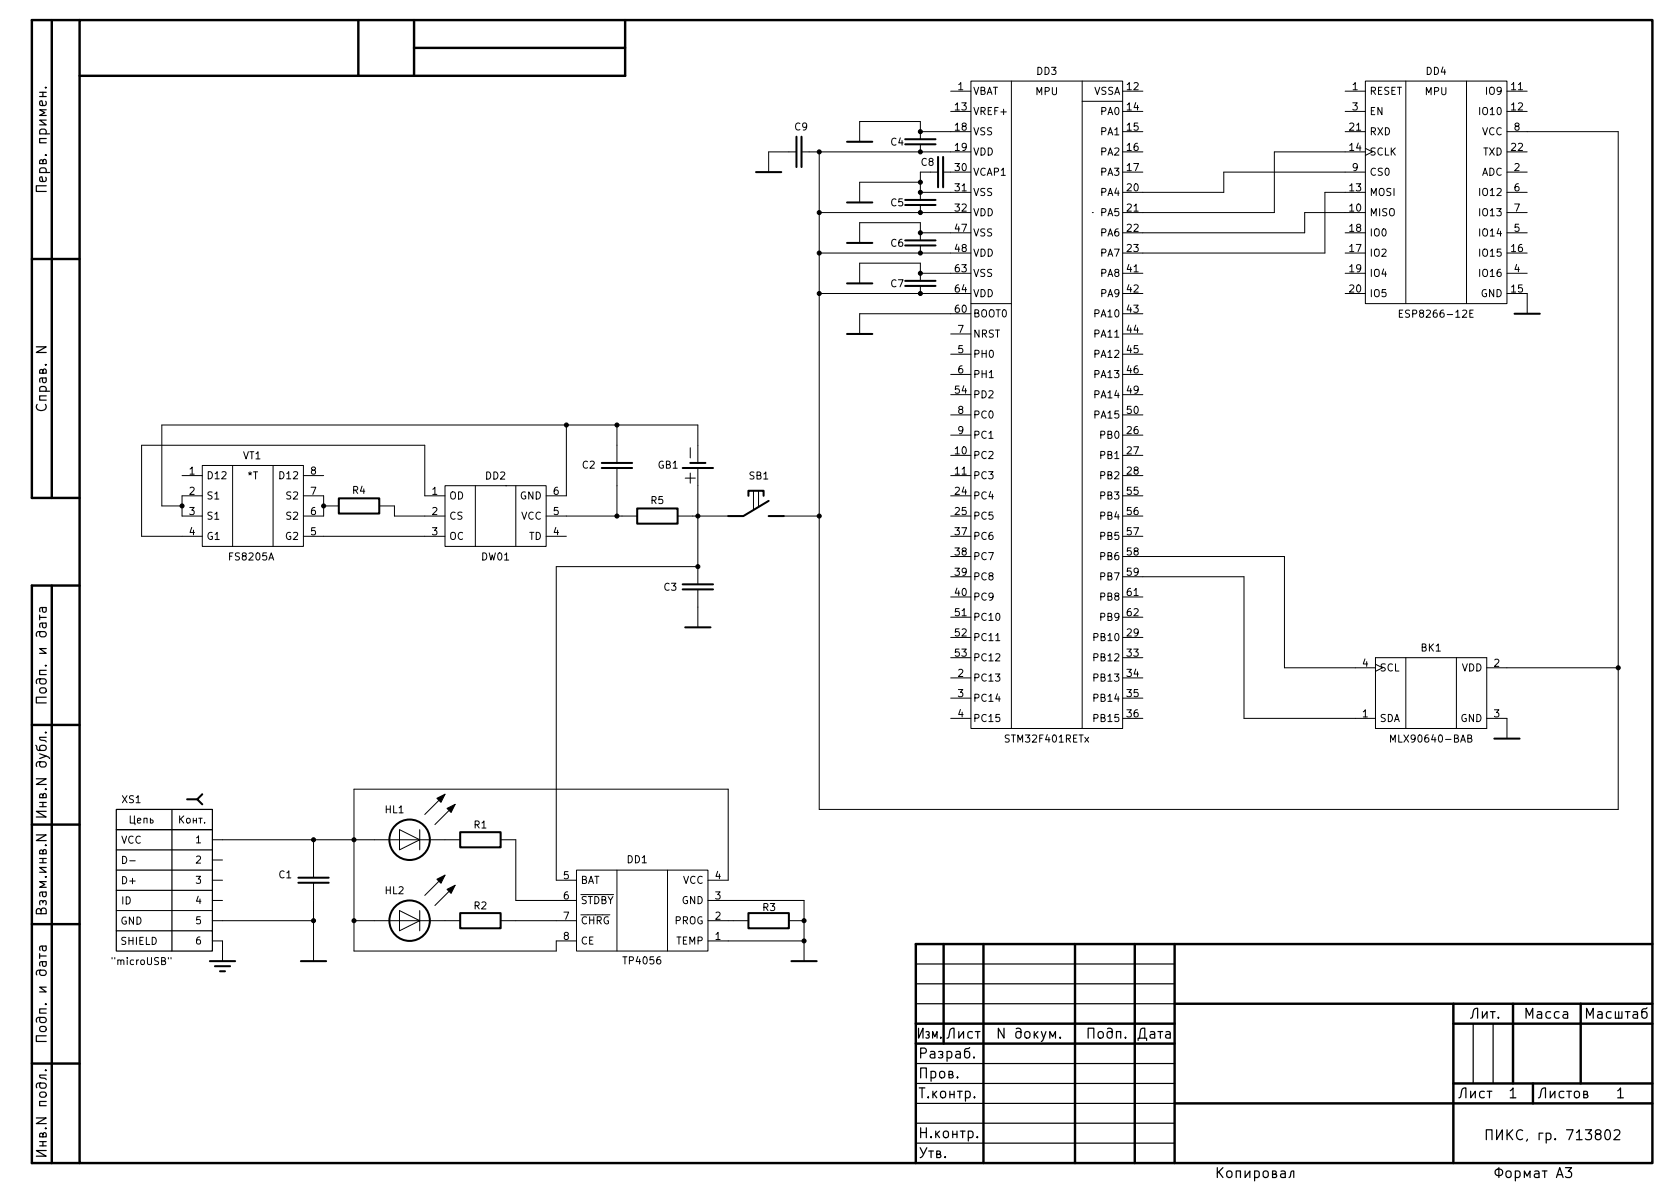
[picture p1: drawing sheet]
EESchema Schematic File Version 4
EELAYER 30 0
EELAYER END
$Descr A3 16535 11693
encoding utf-8
Sheet 1 1
Title ""
Date ""
Rev ""
Comp "ПИКС, гр. 713802"
Comment1 ""
Comment2 ""
Comment3 ""
Comment4 ""
$EndDescr
$Comp
L thermal_imager:STM32F401RETx DD3
U 1 1
P 10300 4000
F 0 "DD3" H 10350 7300 71  0000 C CNN
F 1 "STM32F401RETx" H 10350 700 71  0000 C CNN
F 2 "Package_QFP:LQFP-64_10x10mm_P0.5mm" H 9300 2300 50  0001 R CNN
F 3 "http://www.st.com/st-web-ui/static/active/en/resource/technical/document/datasheet/DM00102166.pdf" H 10200 4300 50  0001 C CNN
	1    10300 4000
	1    0    0    -1  
$EndComp
$Comp
L thermal_imager:MLX90640-BAB BK1
U 1 1
P 14150 6850
F 0 "BK1" H 14150 7300 71  0000 C CNN
F 1 "MLX90640-BAB" H 14150 6400 71  0000 C CNN
F 2 "thermal_imager:TO292P945H1165-4" H 14300 6900 50  0001 L BNN
F 3 "IPC-7351B" H 14000 6900 50  0001 L BNN
F 4 "11" H 14000 6900 50  0001 L BNN "Field4"
F 5 "11.65mm" H 14000 6900 50  0001 L BNN "Field5"
F 6 "Melexis" H 14000 6900 50  0001 L BNN "Field6"
	1    14150 6850
	1    0    0    -1  
$EndComp
$Comp
L thermal_imager:ESP8266-12E DD4
U 1 1
P 14200 2000
F 0 "DD4" H 14200 3300 71  0000 C CNN
F 1 "ESP8266-12E" H 14200 900 71  0000 C CNN
F 2 "thermal_imager:ESP-12E" H 14400 2200 50  0001 L BNN
F 3 "AI-Thinker" H 14000 1900 50  0001 L BNN
	1    14200 2000
	1    0    0    -1  
$EndComp
$Comp
L Power:GND #PWR0101
U 1 1
P 14900 7300
F 0 "#PWR0101" H 14900 7200 70  0001 C CNN
F 1 "GND" H 14900 7100 70  0001 C CNN
F 2 "" H 14900 7300 70  0001 C CNN
F 3 "" H 14900 7300 70  0001 C CNN
	1    14900 7300
	1    0    0    -1  
$EndComp
$Comp
L Power:GND #PWR0102
U 1 1
P 15100 3100
F 0 "#PWR0102" H 15100 3000 70  0001 C CNN
F 1 "GND" H 15100 2900 70  0001 C CNN
F 2 "" H 15100 3100 70  0001 C CNN
F 3 "" H 15100 3100 70  0001 C CNN
	1    15100 3100
	1    0    0    -1  
$EndComp
Connection ~ 6900 5600
Wire Wire Line
	4200 4400 4200 4900
Wire Wire Line
	1400 4400 4200 4400
Wire Wire Line
	4200 5100 3900 5100
Wire Wire Line
	3200 5300 4200 5300
Wire Wire Line
	6900 5100 6900 5600
$Comp
L Power:GROUND #PWR0103
U 1 1
P 2200 9500
F 0 "#PWR0103" H 2200 9300 70  0001 C CNN
F 1 "GROUND" H 2200 9200 70  0001 C CNN
F 2 "" H 2200 9500 70  0001 C CNN
F 3 "" H 2200 9500 70  0001 C CNN
	1    2200 9500
	1    0    0    -1  
$EndComp
Wire Wire Line
	3100 9100 3100 9300
Connection ~ 3100 9100
Wire Wire Line
	2200 9100 3100 9100
Wire Wire Line
	2200 8300 3100 8300
$Comp
L thermal_imager:XS_SOCKET_MICROUSB XS1
U 1 1
P 1700 8700
F 0 "XS1" H 1300 9500 70  0000 C CNN
F 1 "\"microUSB\"" H 1400 7900 70  0000 C CNN
F 2 "Connector_USB:USB_Micro-B_Molex-105133-0001" H 1800 8800 70  0001 C CNN
F 3 "" H 1800 8800 70  0001 C CNN
	1    1700 8700
	1    0    0    -1  
$EndComp
Connection ~ 7950 9300
$Comp
L Power:GND #PWR0104
U 1 1
P 7950 9500
F 0 "#PWR0104" H 7950 9400 70  0001 C CNN
F 1 "GND" H 7950 9300 70  0001 C CNN
F 2 "" H 7950 9500 70  0001 C CNN
F 3 "" H 7950 9500 70  0001 C CNN
	1    7950 9500
	1    0    0    -1  
$EndComp
$Comp
L Power:GND #PWR0105
U 1 1
P 6900 6200
F 0 "#PWR0105" H 6900 6100 70  0001 C CNN
F 1 "GND" H 6900 6000 70  0001 C CNN
F 2 "" H 6900 6200 70  0001 C CNN
F 3 "" H 6900 6200 70  0001 C CNN
	1    6900 6200
	1    0    0    -1  
$EndComp
$Comp
L Power:GND #PWR0106
U 1 1
P 3100 9500
F 0 "#PWR0106" H 3100 9400 70  0001 C CNN
F 1 "GND" H 3100 9300 70  0001 C CNN
F 2 "" H 3100 9500 70  0001 C CNN
F 3 "" H 3100 9500 70  0001 C CNN
	1    3100 9500
	1    0    0    -1  
$EndComp
Connection ~ 6100 5100
Wire Wire Line
	6100 5100 5600 5100
Wire Wire Line
	6100 5100 6150 5100
Wire Wire Line
	6100 4800 6100 5100
Wire Wire Line
	6100 4200 6900 4200
Connection ~ 6100 4200
Wire Wire Line
	6100 4400 6100 4200
Wire Wire Line
	5600 4200 6100 4200
Connection ~ 5600 4200
Wire Wire Line
	5600 4900 5600 4200
Wire Wire Line
	7200 9100 7250 9100
Wire Wire Line
	7950 9100 7950 9300
$Comp
L Capacitors:C_CAP C3
U 1 1
P 6900 5800
F 0 "C3" V 6900 5600 70  0000 R CNN
F 1 "10uF" V 6800 6300 70  0001 R CNN
F 2 "Capacitor_THT:C_Radial_D4.0mm_H5.0mm_P1.50mm" H 6900 5800 70  0001 C CNN
F 3 "" H 6900 5800 70  0001 C CNN
	1    6900 5800
	0    1    1    0   
$EndComp
Wire Wire Line
	6900 4800 6900 5100
Wire Wire Line
	6900 4400 6900 4200
Wire Wire Line
	1800 5000 1800 4900
Connection ~ 1800 5000
Wire Wire Line
	1600 4200 5600 4200
Wire Wire Line
	1600 5000 1600 4200
Wire Wire Line
	1800 5000 1600 5000
Wire Wire Line
	1800 5100 1800 5000
Wire Wire Line
	1400 5300 1800 5300
Wire Wire Line
	1400 4400 1400 5300
Wire Wire Line
	3900 5100 3900 5000
Wire Wire Line
	3200 5000 3200 5100
Connection ~ 3200 5000
Wire Wire Line
	3200 4900 3200 5000
$Comp
L thermal_imager:FS8205A VT1
U 1 1
P 2500 5000
F 0 "VT1" V 2000 4900 71  0000 L CNN
F 1 "FS8205A" V 3000 4750 71  0000 L CNN
F 2 "thermal_imager:SOP65P640X120-8N" H 3350 5550 60  0001 C CNN
F 3 "" H 3350 5550 60  0001 C CNN
	1    2500 5000
	0    1    1    0   
$EndComp
Connection ~ 6900 5100
Wire Wire Line
	6900 5100 6850 5100
$Comp
L Resistors:R_RES R5
U 1 1
P 6500 5100
F 0 "R5" H 6500 4950 70  0000 C CNN
F 1 "100" H 6500 5100 70  0001 C CNN
F 2 "Resistor_THT:R_Axial_DIN0204_L3.6mm_D1.6mm_P5.08mm_Horizontal" H 6500 5100 70  0001 C CNN
F 3 "" H 6500 5100 70  0001 C CNN
	1    6500 5100
	-1   0    0    1   
$EndComp
$Comp
L thermal_imager:DW01 DD2
U 1 1
P 4900 5200
F 0 "DD2" H 4900 5700 71  0000 C CNN
F 1 "DW01" H 4900 4900 71  0000 C CNN
F 2 "thermal_imager:SOT23-6" H 4800 4900 60  0001 C CNN
F 3 "" H 4800 4900 60  0001 C CNN
	1    4900 5200
	1    0    0    -1  
$EndComp
$Comp
L thermal_imager:GB_BATTERY GB1
U 1 1
P 6900 4600
F 0 "GB1" V 6900 5000 70  0000 R CNN
F 1 "GB_BATTERY" V 6840 4415 70  0001 R CNN
F 2 "TestPoint:TestPoint_2Pads_Pitch2.54mm_Drill0.8mm" H 6900 4600 70  0001 C CNN
F 3 "" H 6900 4600 70  0001 C CNN
	1    6900 4600
	0    -1   -1   0   
$EndComp
$Comp
L Resistors:R_RES R4
U 1 1
P 3550 5000
F 0 "R4" H 3550 4850 70  0000 C CNN
F 1 "1k" H 3550 5000 70  0001 C CNN
F 2 "Resistor_THT:R_Axial_DIN0204_L3.6mm_D1.6mm_P5.08mm_Horizontal" H 3550 5000 70  0001 C CNN
F 3 "" H 3550 5000 70  0001 C CNN
	1    3550 5000
	-1   0    0    1   
$EndComp
Wire Wire Line
	7200 8700 7200 7800
Wire Wire Line
	3500 7800 7200 7800
Connection ~ 7950 9100
Wire Wire Line
	7950 8900 7950 9100
Wire Wire Line
	7200 8900 7950 8900
Wire Wire Line
	3500 8300 3100 8300
Wire Wire Line
	3100 8300 3100 8500
Connection ~ 3100 8300
Wire Wire Line
	3100 8900 3100 9100
$Comp
L thermal_imager:TP4056 DD1
U 1 1
P 6350 9000
F 0 "DD1" H 6400 8500 71  0000 C CNN
F 1 "TP4056" H 6350 9500 71  0000 C CNN
F 2 "thermal_imager:SOP-8" H 6050 9250 60  0001 C CNN
F 3 "" H 6050 9250 60  0000 C CNN
	1    6350 9000
	-1   0    0    1   
$EndComp
Wire Wire Line
	3500 9400 5500 9400
Wire Wire Line
	3500 9400 3500 9100
Wire Wire Line
	3500 9100 3700 9100
Wire Wire Line
	5500 9300 5500 9400
Wire Wire Line
	5500 9100 5100 9100
Wire Wire Line
	5100 8900 5500 8900
Connection ~ 3500 9100
Connection ~ 3500 8300
Wire Wire Line
	3500 8300 3500 9100
Wire Wire Line
	3500 7800 3500 8300
Wire Wire Line
	5100 8300 5100 8900
Wire Wire Line
	7950 9300 7200 9300
$Comp
L Resistors:R_RES R3
U 1 1
P 7600 9100
F 0 "R3" H 7605 9234 70  0000 C CNN
F 1 "10k" H 7600 9100 70  0001 C CNN
F 2 "Resistor_THT:R_Axial_DIN0204_L3.6mm_D1.6mm_P5.08mm_Horizontal" H 7600 9100 70  0001 C CNN
F 3 "" H 7600 9100 70  0001 C CNN
	1    7600 9100
	1    0    0    -1  
$EndComp
$Comp
L Capacitors:C_CAP C1
U 1 1
P 3100 8700
F 0 "C1" V 3150 9050 70  0000 R CNN
F 1 "0,1uF" V 3000 9200 70  0001 R CNN
F 2 "Capacitor_THT:C_Disc_D3.0mm_W1.6mm_P2.50mm" H 3100 8700 70  0001 C CNN
F 3 "" H 3100 8700 70  0001 C CNN
	1    3100 8700
	0    -1   -1   0   
$EndComp
$Comp
L Capacitors:C_CAP C2
U 1 1
P 6100 4600
F 0 "C2" V 6100 4950 70  0000 R CNN
F 1 "0.1uF" V 5950 4900 70  0001 R CNN
F 2 "Capacitor_THT:C_Disc_D3.0mm_W1.6mm_P2.50mm" H 6100 4600 70  0001 C CNN
F 3 "" H 6100 4600 70  0001 C CNN
	1    6100 4600
	0    -1   -1   0   
$EndComp
$Comp
L Resistors:R_RES R2
U 1 1
P 4750 9100
F 0 "R2" H 4750 9250 70  0000 C CNN
F 1 "1k" H 4750 9100 70  0001 C CNN
F 2 "Resistor_THT:R_Axial_DIN0204_L3.6mm_D1.6mm_P5.08mm_Horizontal" H 4750 9100 70  0001 C CNN
F 3 "" H 4750 9100 70  0001 C CNN
	1    4750 9100
	1    0    0    -1  
$EndComp
$Comp
L Resistors:R_RES R1
U 1 1
P 4750 8300
F 0 "R1" H 4750 8450 70  0000 C CNN
F 1 "1k" H 4750 8300 70  0001 C CNN
F 2 "Resistor_THT:R_Axial_DIN0204_L3.6mm_D1.6mm_P5.08mm_Horizontal" H 4750 8300 70  0001 C CNN
F 3 "" H 4750 8300 70  0001 C CNN
	1    4750 8300
	1    0    0    -1  
$EndComp
Wire Wire Line
	8100 1500 8100 2100
Wire Wire Line
	5500 5600 5500 8700
Wire Wire Line
	5500 5600 6900 5600
Wire Wire Line
	11300 5500 12700 5500
Wire Wire Line
	12700 5500 12700 6600
Wire Wire Line
	12700 6600 13400 6600
Wire Wire Line
	11300 5700 12300 5700
Wire Wire Line
	12300 5700 12300 7100
Wire Wire Line
	12300 7100 13400 7100
Wire Wire Line
	15100 1300 16000 1300
Wire Wire Line
	16000 1300 16000 6600
Wire Wire Line
	8100 8000 16000 8000
Wire Wire Line
	14900 6600 16000 6600
Connection ~ 16000 6600
Wire Wire Line
	16000 6600 16000 8000
Wire Wire Line
	13300 1700 12100 1700
Wire Wire Line
	12100 1700 12100 1900
Wire Wire Line
	12100 1900 11300 1900
Wire Wire Line
	11300 2100 12600 2100
Wire Wire Line
	12600 2100 12600 1500
Wire Wire Line
	12600 1500 13300 1500
Wire Wire Line
	11300 2300 12900 2300
Wire Wire Line
	12900 2300 12900 2100
Wire Wire Line
	12900 2100 13300 2100
Wire Wire Line
	11300 2500 13100 2500
Wire Wire Line
	13100 2500 13100 1900
Wire Wire Line
	13100 1900 13300 1900
$Comp
L thermal_imager:C_CAP C5
U 1 1
P 9100 2000
F 0 "C5" V 9100 1700 70  0000 L CNN
F 1 "100nF" V 9160 2185 70  0001 L CNN
F 2 "Capacitor_THT:C_Disc_D3.0mm_W1.6mm_P2.50mm" H 9100 2000 70  0001 C CNN
F 3 "" H 9100 2000 70  0001 C CNN
	1    9100 2000
	0    1    1    0   
$EndComp
$Comp
L thermal_imager:C_CAP C6
U 1 1
P 9100 2400
F 0 "C6" V 9100 2100 70  0000 L CNN
F 1 "100nF" V 9160 2585 70  0001 L CNN
F 2 "Capacitor_THT:C_Disc_D3.0mm_W1.6mm_P2.50mm" H 9100 2400 70  0001 C CNN
F 3 "" H 9100 2400 70  0001 C CNN
	1    9100 2400
	0    1    1    0   
$EndComp
$Comp
L thermal_imager:C_CAP C7
U 1 1
P 9100 2800
F 0 "C7" V 9100 2500 70  0000 L CNN
F 1 "100nF" V 9160 2985 70  0001 L CNN
F 2 "Capacitor_THT:C_Disc_D3.0mm_W1.6mm_P2.50mm" H 9100 2800 70  0001 C CNN
F 3 "" H 9100 2800 70  0001 C CNN
	1    9100 2800
	0    1    1    0   
$EndComp
Wire Wire Line
	9400 2300 9100 2300
Wire Wire Line
	9400 2500 9100 2500
Wire Wire Line
	9100 2700 9400 2700
Wire Wire Line
	9100 2900 9400 2900
Wire Wire Line
	9400 1300 9100 1300
Wire Wire Line
	9100 1900 9400 1900
Wire Wire Line
	9400 2100 9100 2100
Wire Wire Line
	9100 2100 8100 2100
Connection ~ 9100 2100
Connection ~ 8100 2100
Wire Wire Line
	8100 2100 8100 2500
Wire Wire Line
	9100 2500 8100 2500
Connection ~ 9100 2500
Connection ~ 8100 2500
Wire Wire Line
	8100 2500 8100 2900
Wire Wire Line
	9100 2900 8100 2900
Connection ~ 9100 2900
Connection ~ 8100 2900
$Comp
L Power:GND #PWR0107
U 1 1
P 8500 2400
F 0 "#PWR0107" H 8500 2300 70  0001 C CNN
F 1 "GND" H 8500 2200 70  0001 C CNN
F 2 "" H 8500 2400 70  0001 C CNN
F 3 "" H 8500 2400 70  0001 C CNN
	1    8500 2400
	1    0    0    -1  
$EndComp
$Comp
L Power:GND #PWR0108
U 1 1
P 8500 2800
F 0 "#PWR0108" H 8500 2700 70  0001 C CNN
F 1 "GND" H 8500 2600 70  0001 C CNN
F 2 "" H 8500 2800 70  0001 C CNN
F 3 "" H 8500 2800 70  0001 C CNN
	1    8500 2800
	1    0    0    -1  
$EndComp
$Comp
L Power:GND #PWR0109
U 1 1
P 8500 2000
F 0 "#PWR0109" H 8500 1900 70  0001 C CNN
F 1 "GND" H 8500 1800 70  0001 C CNN
F 2 "" H 8500 2000 70  0001 C CNN
F 3 "" H 8500 2000 70  0001 C CNN
	1    8500 2000
	1    0    0    -1  
$EndComp
Wire Wire Line
	8500 1800 9100 1800
Wire Wire Line
	9100 1800 9100 1900
Connection ~ 9100 1900
Wire Wire Line
	8500 2200 9100 2200
Wire Wire Line
	9100 2200 9100 2300
Connection ~ 9100 2300
Wire Wire Line
	8500 2600 9100 2600
Wire Wire Line
	9100 2600 9100 2700
Connection ~ 9100 2700
$Comp
L Power:GND #PWR0110
U 1 1
P 8500 1400
F 0 "#PWR0110" H 8500 1300 70  0001 C CNN
F 1 "GND" H 8500 1200 70  0001 C CNN
F 2 "" H 8500 1400 70  0001 C CNN
F 3 "" H 8500 1400 70  0001 C CNN
	1    8500 1400
	1    0    0    -1  
$EndComp
Wire Wire Line
	8500 1200 9100 1200
Wire Wire Line
	9100 1200 9100 1300
Connection ~ 9100 1300
Connection ~ 9100 1500
Wire Wire Line
	9100 1500 8100 1500
Wire Wire Line
	9100 1500 9400 1500
$Comp
L thermal_imager:C_CAP C4
U 1 1
P 9100 1400
F 0 "C4" V 9100 1100 70  0000 L CNN
F 1 "100nF" V 9160 1585 70  0001 L CNN
F 2 "Capacitor_THT:C_Disc_D3.0mm_W1.6mm_P2.50mm" H 9100 1400 70  0001 C CNN
F 3 "" H 9100 1400 70  0001 C CNN
	1    9100 1400
	0    1    1    0   
$EndComp
$Comp
L thermal_imager:C_CAP C9
U 1 1
P 7900 1500
F 0 "C9" H 7850 1750 70  0000 L CNN
F 1 "4.7uF" V 7960 1685 70  0001 L CNN
F 2 "Capacitor_THT:C_Radial_D4.0mm_H5.0mm_P1.50mm" H 7900 1500 70  0001 C CNN
F 3 "" H 7900 1500 70  0001 C CNN
	1    7900 1500
	1    0    0    -1  
$EndComp
Wire Wire Line
	8000 1500 8100 1500
Connection ~ 8100 1500
Wire Wire Line
	7800 1500 7600 1500
$Comp
L Power:GND #PWR0111
U 1 1
P 7600 1700
F 0 "#PWR0111" H 7600 1600 70  0001 C CNN
F 1 "GND" H 7600 1500 70  0001 C CNN
F 2 "" H 7600 1700 70  0001 C CNN
F 3 "" H 7600 1700 70  0001 C CNN
	1    7600 1700
	1    0    0    -1  
$EndComp
$Comp
L thermal_imager:C_CAP C8
U 1 1
P 9300 1700
F 0 "C8" H 9100 1800 70  0000 L CNN
F 1 "2.2uF" V 9360 1885 70  0001 L CNN
F 2 "Capacitor_THT:C_Radial_D4.0mm_H5.0mm_P1.50mm" H 9300 1700 70  0001 C CNN
F 3 "" H 9300 1700 70  0001 C CNN
	1    9300 1700
	1    0    0    -1  
$EndComp
Wire Wire Line
	9200 1700 9100 1700
Wire Wire Line
	9100 1700 9100 1800
Connection ~ 9100 1800
Wire Wire Line
	8100 2900 8100 5100
$Comp
L Switches:SB_ON SB1
U 1 1
P 7500 5100
F 0 "SB1" H 7400 5500 70  0000 L CNN
F 1 "SB_ON" H 7794 5139 70  0001 L CNN
F 2 "Button_Switch_THT:SW_DIP_SPSTx01_Slide_6.7x4.1mm_W7.62mm_P2.54mm_LowProfile" H 7500 5100 70  0001 C CNN
F 3 "" H 7500 5100 70  0001 C CNN
	1    7500 5100
	1    0    0    -1  
$EndComp
Wire Wire Line
	7200 5100 6900 5100
Connection ~ 8100 5100
Wire Wire Line
	8100 5100 8100 8000
Wire Wire Line
	7750 5100 8100 5100
Wire Wire Line
	9400 3100 8500 3100
$Comp
L Power:GND #PWR0112
U 1 1
P 8500 3300
F 0 "#PWR0112" H 8500 3200 70  0001 C CNN
F 1 "GND" H 8500 3100 70  0001 C CNN
F 2 "" H 8500 3300 70  0001 C CNN
F 3 "" H 8500 3300 70  0001 C CNN
	1    8500 3300
	1    0    0    -1  
$EndComp
$Comp
L thermal_imager:HL_LED HL1
U 1 1
P 4050 8300
F 0 "HL1" H 3800 8600 70  0000 L CNN
F 1 "HL_LED" H 4530 8363 70  0001 L CNN
F 2 "LED_THT:LED_D3.0mm" H 4050 8300 70  0001 C CNN
F 3 "" H 4050 8300 70  0001 C CNN
	1    4050 8300
	1    0    0    -1  
$EndComp
Wire Wire Line
	3700 8300 3500 8300
$Comp
L thermal_imager:HL_LED HL2
U 1 1
P 4050 9100
F 0 "HL2" H 3800 9400 70  0000 L CNN
F 1 "HL_LED" H 4530 9163 70  0001 L CNN
F 2 "LED_THT:LED_D3.0mm" H 4050 9100 70  0001 C CNN
F 3 "" H 4050 9100 70  0001 C CNN
	1    4050 9100
	1    0    0    -1  
$EndComp
$EndSCHEMATC
